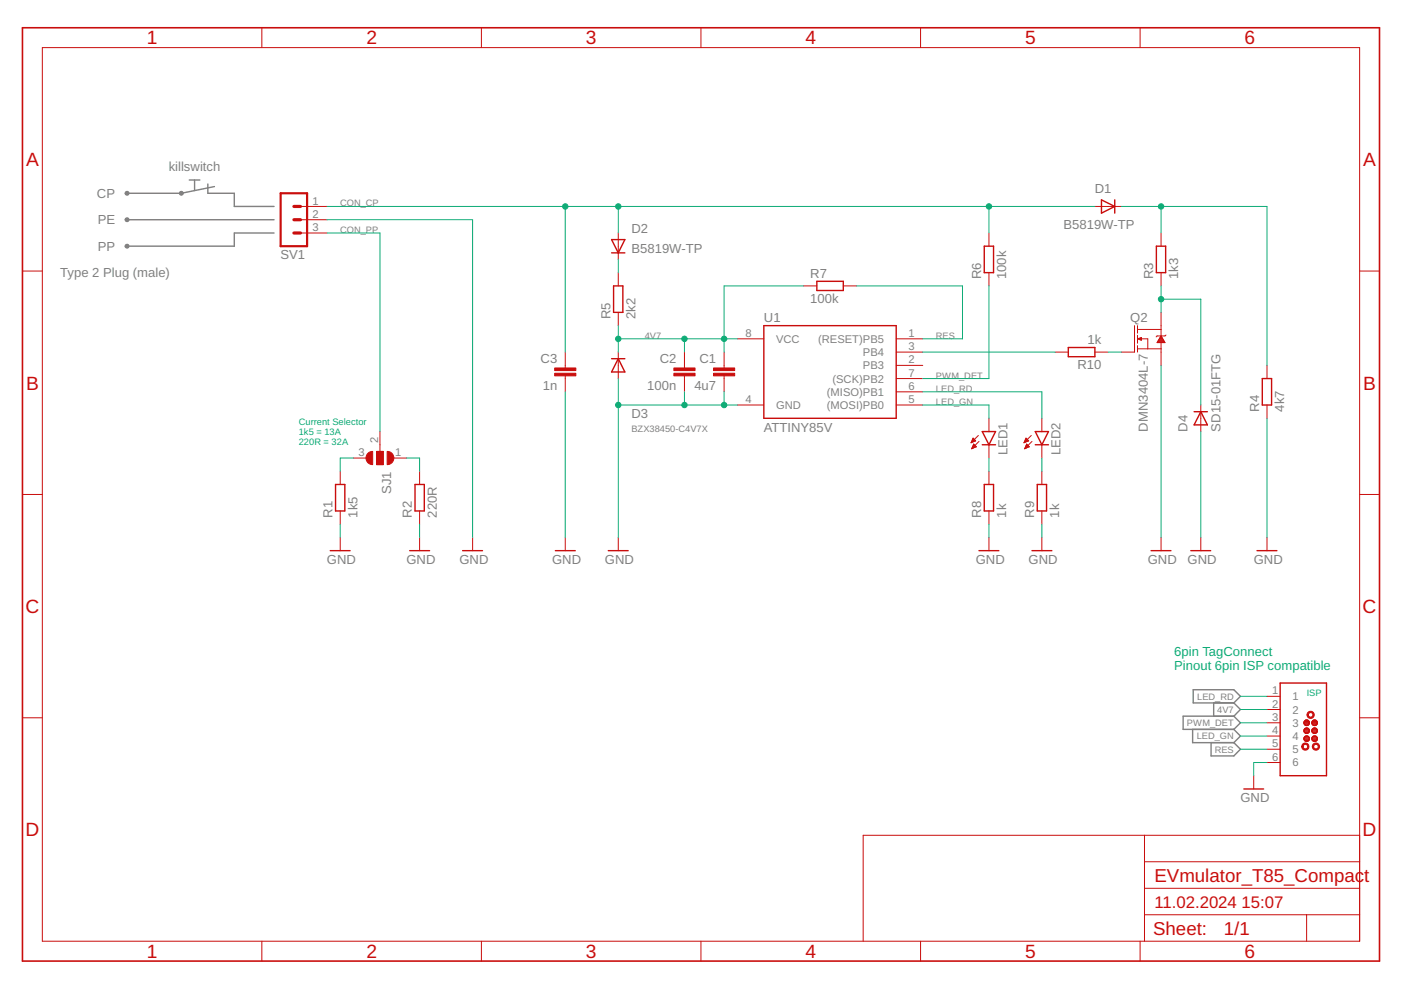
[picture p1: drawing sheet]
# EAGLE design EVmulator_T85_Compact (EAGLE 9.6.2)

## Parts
C1  4u7  C-EUC0603  [C0603]
C2  100n  C-EUC0603  [C0603]
C3  1n  C-EUC0603  [C0603]
D1  B5819W-TP  DIODESOD-123  [SOD-123]
D2  B5819W-TP  DIODESOD-123  [SOD-123]
D3  BZX38450-C4V7X  DIODESOD-323F  [SOD-323F]
D4  SD15-01FTG  DIODESOD-323F  [SOD-323F]
J1  TAG-CONNECT_TC2030-MCP-NL  [TAG-CONNECT_TC2030-MCP-NL]
LED1  LEDCHIP-LED0603  [CHIP-LED0603]
LED2  LEDCHIP-LED0603  [CHIP-LED0603]
Q2  DMN3404L-7  MOSFET-NCH-AO3404A  [SOT23-3]
R1  1k5  R-EU_R0805  [R0805]
R2  220R  R-EU_R0805  [R0805]
R3  1k3  R-EU_R0603  [R0603]
R4  4k7  R-EU_R0603  [R0603]
R5  2k2  R-EU_R0603  [R0603]
R6  100k  R-EU_R0603  [R0603]
R7  100k  R-EU_R0603  [R0603]
R8  1k  R-EU_R0603  [R0603]
R9  1k  R-EU_R0603  [R0603]
R10  1k  R-EU_R0603  [R0603]
SJ1  SJ2W  [SJ_2]
SV1  MA03-1  [MA03-1]
U1  ATTINY85V  ATTINY25/45/85-20SU  [SOIC8]

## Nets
4V7: C1.1 C2.1 D3.C J1.2 R5.1 R7.1 U1.8(VCC)
CON_CP: C3.1 D1.A D2.A R6.2 SV1.1
CON_PP: SJ1.2 SV1.3
GND: C1.2 C2.2 C3.2 D3.A D4.A J1.6 Q2.2(S) R1.1 R2.1 R4.1 R8.1 R9.1 SV1.2 U1.4(GND)
LED_GN: J1.4 LED1.A U1.5((MOSI)PB0)
LED_RD: J1.1 LED2.A U1.6((MISO)PB1)
N$1: R1.2 SJ1.3
N$2: R2.2 SJ1.1
N$3: LED1.C R8.2
N$4: LED2.C R9.2
N$5: D4.C Q2.3(D) R3.1
N$6: D1.C R3.2 R4.2
N$7: D2.C R5.2
N$8: Q2.1(G) R10.1
N$10: R10.2 U1.3(PB4)
PWM_DET: J1.3 R6.1 U1.7((SCK)PB2)
RES: J1.5 R7.2 U1.1((RESET)PB5)
Unconnected: U1.2(PB3)

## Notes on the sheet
- killswitch
- CP
- PE
- PP
- Type 2 Plug (male)
- Current Selector
  1k5 = 13A
  220R = 32A
- 6pin TagConnect
  Pinout 6pin ISP compatible
- ISP

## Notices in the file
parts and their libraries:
Eigene-Rietig: ©2009 ROFA.cz - modified and updated by Robert Darlington ‹rdarlington@gmail.com›
SparkFun-DiscreteSemi: Licensing: Creative Commons ShareAlike 4.0 International - https://creativecommons.org/licenses/by-sa/4.0
